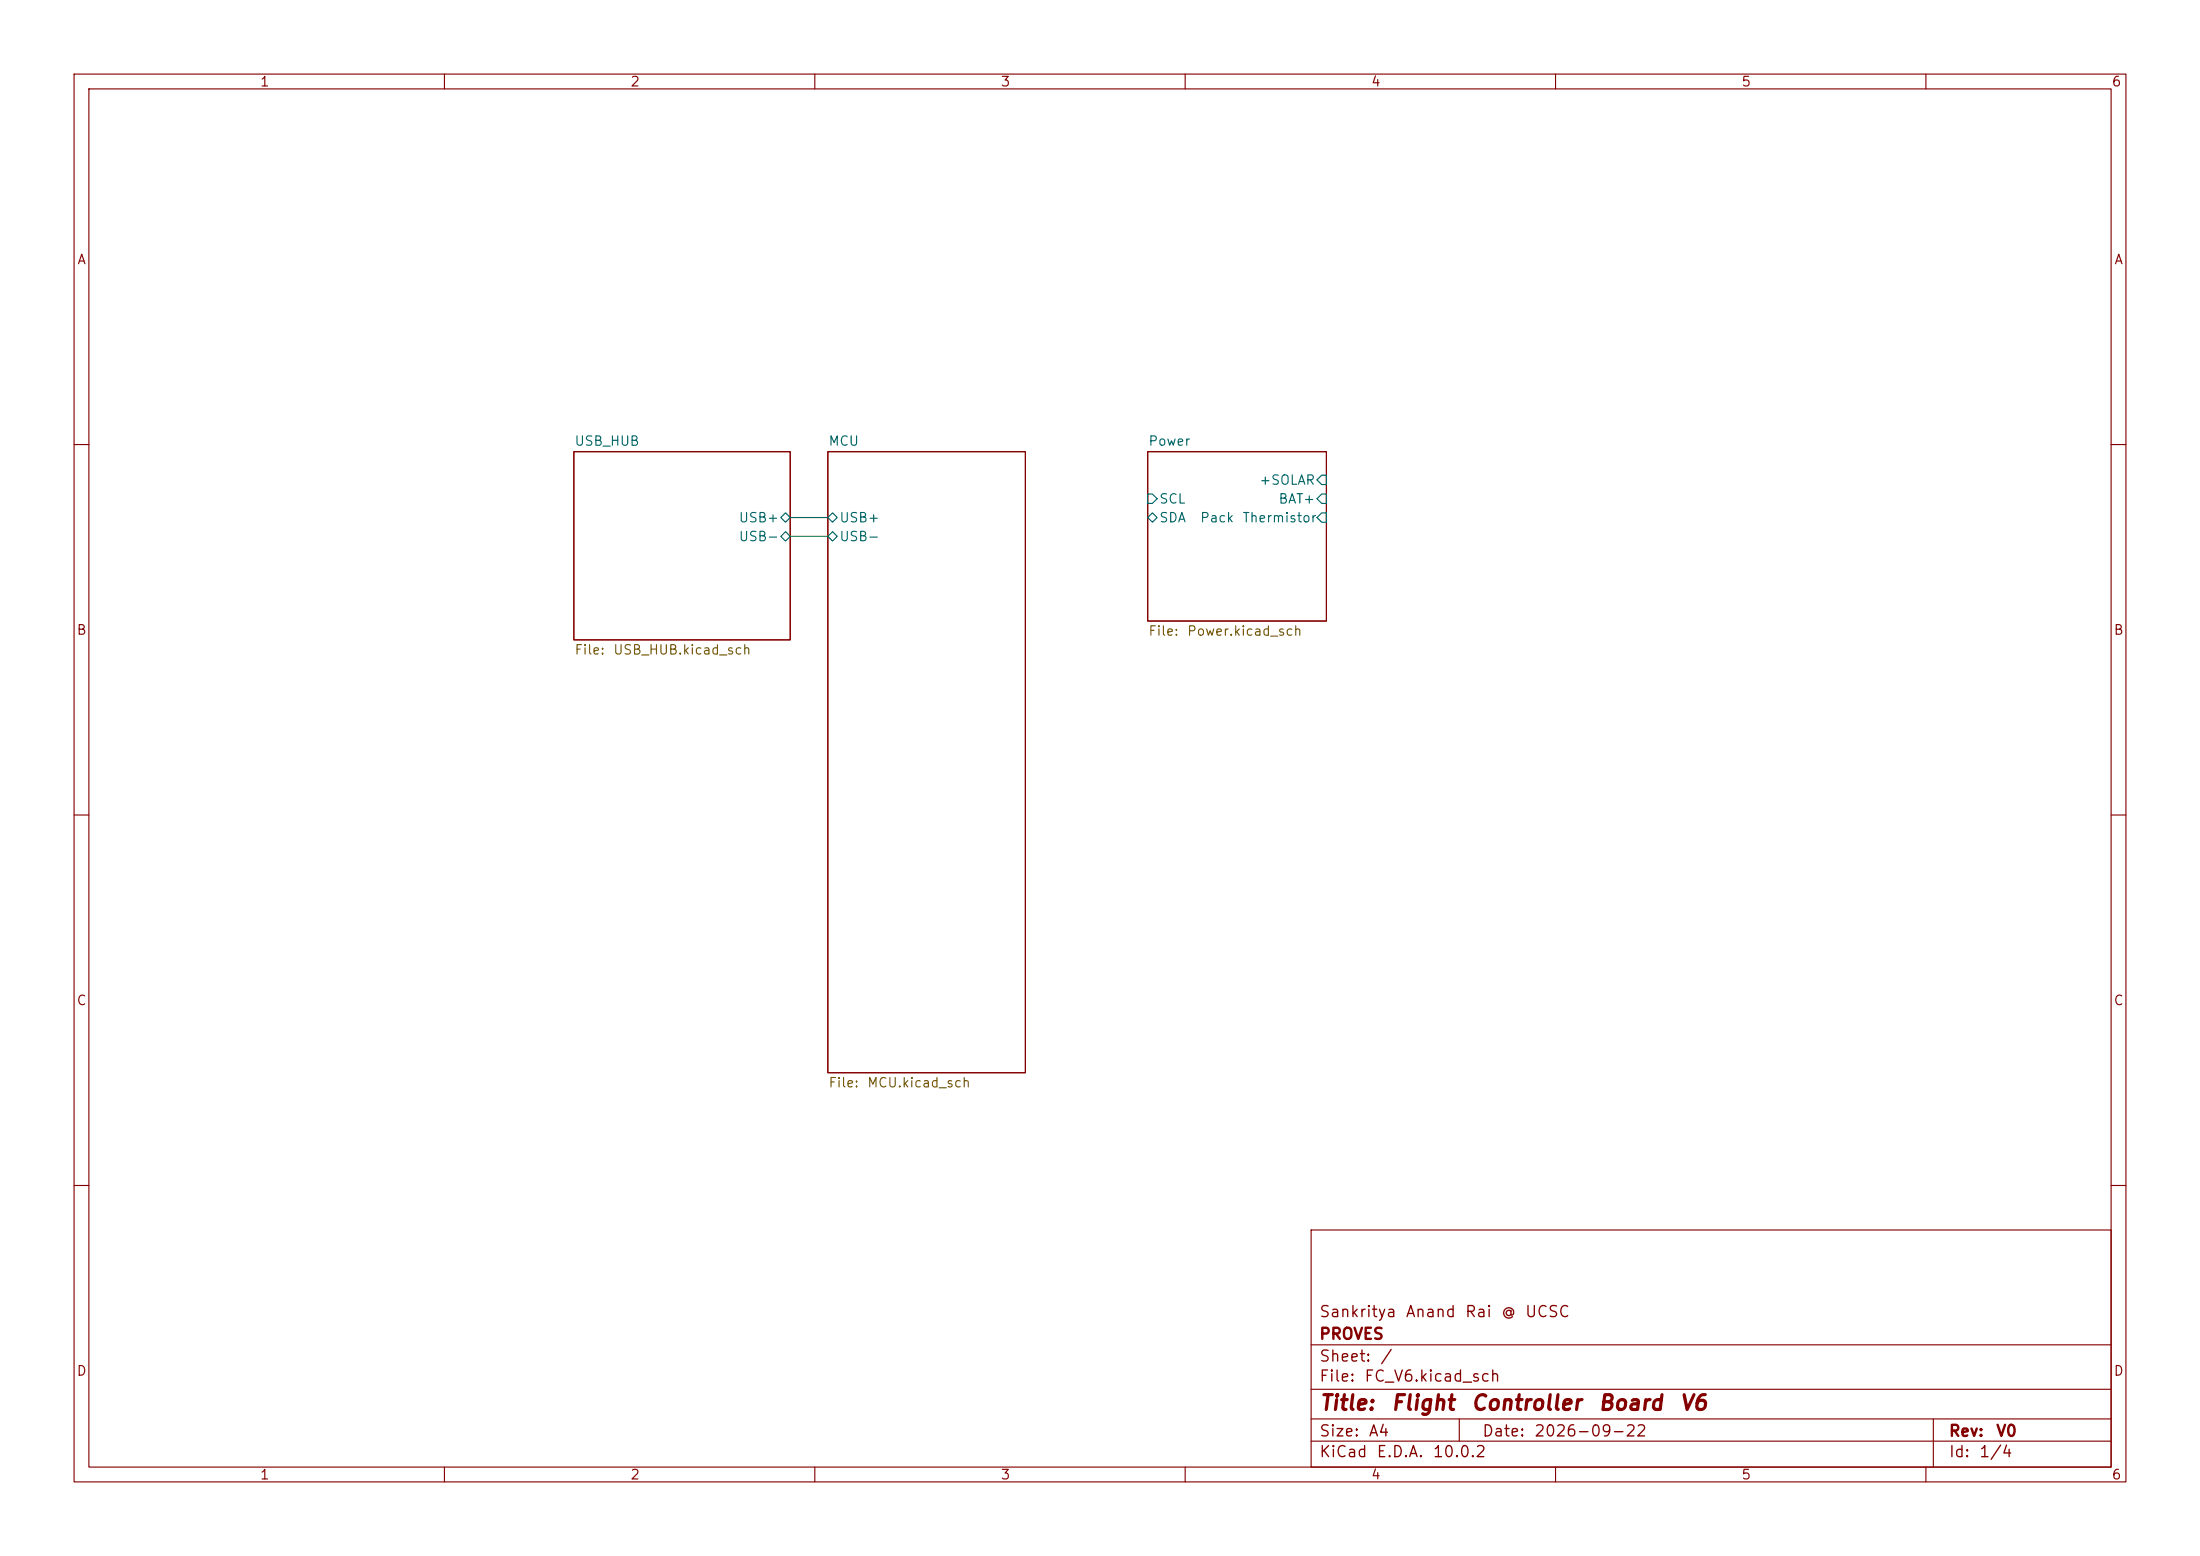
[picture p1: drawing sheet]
<svg xmlns="http://www.w3.org/2000/svg" width="297mm" height="210mm" viewBox="0 0 297 210" stroke-linecap="round" stroke-linejoin="round" font-family="sans-serif">
<g fill="none" stroke="#840000" stroke-width=".15">
<path d="M10 10h277v190h-277zM12 12h273v186h-273zM60 10v2M110 10v2M160 10v2M210 10v2M260 10v2M10 60h2M77.5 61h29.2v25.4h-29.2zM111.8 61h26.6v83.8h-26.6zM154.9 61h24.2v22.8h-24.2zM285 60h2"/>
<path d="M10 110h2M285 110h2M10 160h2M177 166h108v32h-108zM285 160h2M60 198v2M110 198v2M160 198v2M177 194.5h108M177 191.5h108M177 187.5h108M177 181.5h108"/>
<path d="M197 191.5v3M210 198v2M260 198v2M261 191.5v6.5"/>
</g>
<path d="M105.4 69.9l.6-.7 .7 .7-.7 .6zM106 71.8l.7 .6-.7 .6-.6-.6zM111.8 69.9l.6-.7 .6 .7-.6 .6zM112.4 71.8l.6 .6-.6 .6-.6-.6zM154.9 66.7h.7l.6 .6-.6 .6h-.7zM154.9 69.9l.7-.7 .6 .7-.6 .6zM177.8 67.3l.6-.6h.7v1.2h-.7zM177.8 69.9l.6-.7h.7v1.3h-.7zM177.8 64.8l.6-.7h.7v1.3h-.7z" fill="none" stroke="#006464" stroke-width=".15"/>
<path d="M106.7 72.4h5.1M106.7 69.9h5.1" fill="none" stroke="#009600" stroke-width=".15"/>
<g font-size="2" fill="#840000">
<text x="178" y="190.8">Title:</text>
<text x="187.7" y="190.8">Flight</text>
<text x="198.5" y="190.8">Controller</text>
<text x="215.6" y="190.8">Board</text>
<text x="226.6" y="190.8">V6</text>
</g>
<g font-size="1.5" fill="#840000">
<text x="178" y="178.2">Sankritya</text>
<text x="189.7" y="178.2">Anand</text>
<text x="197.7" y="178.2">Rai</text>
<text x="202.5" y="178.2">@</text>
<text x="205.8" y="178.2">UCSC</text>
<text x="178" y="184.2">Sheet:</text>
<text x="178" y="181.2">PROVES</text>
<text x="186.2" y="184.2">/</text>
<text x="178" y="186.9">File:</text>
<text x="184.1" y="186.9">FC_V6.kicad_sch</text>
<text x="178" y="197.1">KiCad</text>
<text x="178" y="194.3">Size:</text>
<text x="184.7" y="194.3">A4</text>
<text x="185.7" y="197.1">E.D.A.</text>
<text x="193.3" y="197.1">10.0.2</text>
<text x="200" y="194.3">Date:</text>
<text x="207" y="194.3">2026-09-22</text>
<text x="263" y="194.3">Rev:</text>
<text x="263" y="197.1">Id:</text>
<text x="267.1" y="197.1">1/4</text>
<text x="269.4" y="194.3">V0</text>
</g>
<g font-size="1.3" fill="#840000">
<text x="35" y="12">1</text>
<text x="85" y="12">2</text>
<text x="135" y="12">3</text>
<text x="185" y="12">4</text>
<text x="235" y="12">5</text>
<text x="285" y="12">6</text>
<text x="10.3" y="36">A</text>
<text x="285.3" y="36">A</text>
<text x="10.3" y="86">B</text>
<text x="285.3" y="86">B</text>
<text x="10.3" y="136">C</text>
<text x="285.3" y="136">C</text>
<text x="10.3" y="186">D</text>
<text x="285.3" y="186">D</text>
<text x="35" y="200">1</text>
<text x="85" y="200">2</text>
<text x="135" y="200">3</text>
<text x="185" y="200">4</text>
<text x="235" y="200">5</text>
<text x="285" y="200">6</text>
</g>
<g font-size="1.3" fill="#006464">
<text x="77.5" y="60.5">USB_HUB</text>
<text x="111.8" y="60.5">MCU</text>
<text x="154.9" y="60.5">Power</text>
<text x="169.9" y="65.7">+SOLAR</text>
<text x="99.6" y="70.8">USB+</text>
<text x="113.2" y="70.8">USB+</text>
<text x="156.4" y="68.3">SCL</text>
<text x="156.4" y="70.8">SDA</text>
<text x="161.9" y="70.8">Pack</text>
<text x="167.6" y="70.8">Thermistor</text>
<text x="172.5" y="68.3">BAT+</text>
<text x="99.6" y="73.4">USB-</text>
<text x="113.2" y="73.4">USB-</text>
</g>
<g font-size="1.3" fill="#725600">
<text x="77.5" y="88.7">File:</text>
<text x="82.7" y="88.7">USB_HUB.kicad_sch</text>
<text x="154.9" y="86.1">File:</text>
<text x="160.2" y="86.1">Power.kicad_sch</text>
<text x="111.8" y="147.1">File:</text>
<text x="117" y="147.1">MCU.kicad_sch</text>
</g>
</svg>
